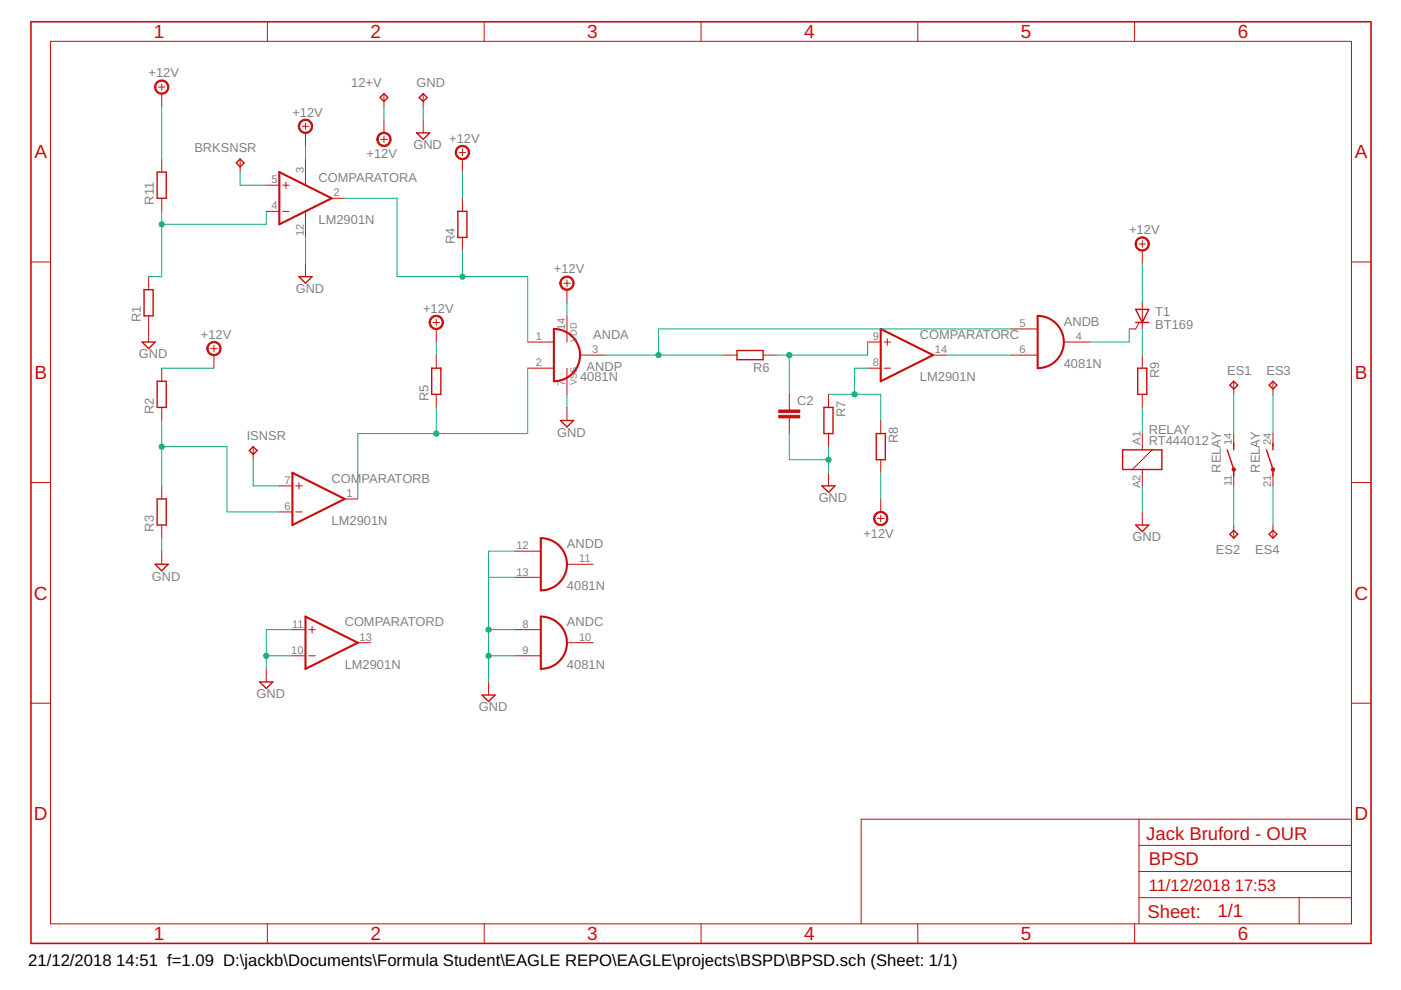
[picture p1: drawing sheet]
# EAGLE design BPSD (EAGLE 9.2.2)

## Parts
12+V  TPPAD1-13  [P1-13]
AND  4081N  [DIL14]
BRKSNSR  TPPAD1-13  [P1-13]
C2  C-EU050-024X044  [C050-024X044]
COMPARATOR  LM2901N  [DIL14]
ES1+  TPPAD1-13  [P1-13]
ES2+  TPPAD1-13  [P1-13]
ES2-  TPPAD1-13  [P1-13]
ES21-  TPPAD1-13  [P1-13]
GND  TPPAD1-13  [P1-13]
ISNSR  TPPAD1-13  [P1-13]
R1  R-EU_0207/15  [0207/15]
R2  R-EU_0207/15  [0207/15]
R3  R-EU_0207/15  [0207/15]
R4  R-EU_0207/15  [0207/15]
R5  R-EU_0207/15  [0207/15]
R6  R-EU_0207/15  [0207/15]
R7  R-EU_0207/15  [0207/15]
R8  R-EU_0207/15  [0207/15]
R9  R-EU_0207/15  [0207/15]
R11  R-EU_0207/15  [0207/15]
RELAY  RT444012  [RT2N/O]
T1  BT169  [TO92-2]

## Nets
+12V: 12+V.TP AND.14(P:VDD) COMPARATOR.3(P:V+) R2.2 R4.2 R5.2 R8.2 R11.2 T1.A
GND: AND.7(P:VSS) AND.8(C:I0) AND.9(C:I1) AND.12(D:I0) AND.13(D:I1) C2.2 COMPARATOR.10(D:-IN) COMPARATOR.11(D:+IN) COMPARATOR.12(P:V-) GND.TP R1.1 R3.1 R7.2 RELAY.A2
N$1: COMPARATOR.4(A:-IN) R1.2 R11.1
N$2: AND.1(A:I0) COMPARATOR.2(A:OUT) R4.1
N$3: COMPARATOR.6(B:-IN) R2.1 R3.2
N$4: AND.2(A:I1) COMPARATOR.1(B:OUT) R5.1
N$5: COMPARATOR.8(C:-IN) R7.1 R8.1
N$6: AND.3(A:O) AND.5(B:I0) R6.2
N$7: C2.1 COMPARATOR.9(C:+IN) R6.1
N$8: AND.6(B:I1) COMPARATOR.14(C:OUT)
N$9: AND.4(B:O) T1.G
N$10: R9.1 T1.C
N$11: R9.2 RELAY.A1
N$12: BRKSNSR.TP COMPARATOR.5(A:+IN)
N$13: COMPARATOR.7(B:+IN) ISNSR.TP
N$14: ES1+.TP RELAY.14(2:S)
N$15: ES21-.TP RELAY.11(2:P)
N$16: ES2+.TP RELAY.24(3:S)
N$17: ES2-.TP RELAY.21(3:P)
Unconnected: AND.10(C:O) AND.11(D:O) COMPARATOR.13(D:OUT)

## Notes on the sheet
- Jack Bruford - OUR
